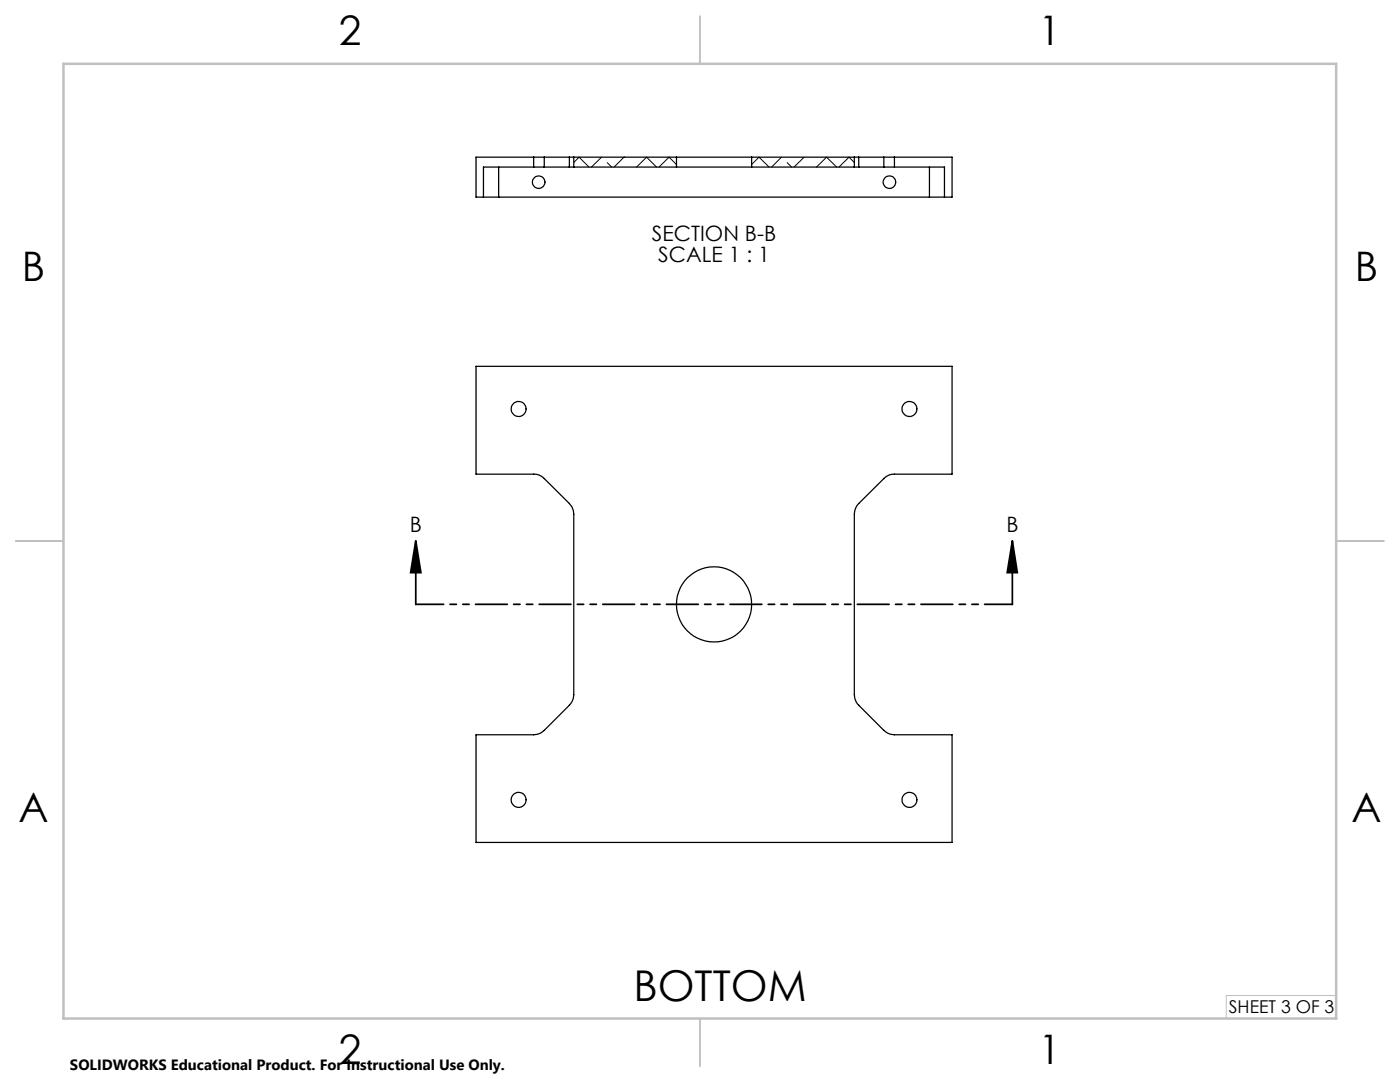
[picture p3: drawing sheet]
<svg xmlns="http://www.w3.org/2000/svg" width="279mm" height="216mm" viewBox="0 0 279 216" stroke-linecap="round" stroke-linejoin="round" font-family="sans-serif">
<path d="M83 107.9l1 6.4h-2zM83 107.9v12.7M202 107.9l1 6.4h-2zM202 107.9v12.7" fill="none" stroke="#000" stroke-width=".35"/>
<path d="M202 120.6h-119" fill="none" stroke="#000" stroke-width=".35" stroke-dasharray="6.3 1.3 1.3 1.3 1.3 1.3" stroke-dashoffset=".8"/>
<path d="M266.7 198.6h-22v4.6" fill="none" stroke="#c0c0c0" stroke-width=".2"/>
<path d="M139.7 3.2v9.5M3.1 107.9h9.6M266.7 107.9h9.5M139.7 203.2v9.6" fill="none" stroke="#c0c0c0" stroke-width=".25"/>
<path d="M12.7 12.7h254v190.5h-254z" fill="none" stroke="#c0c0c0" stroke-width=".5"/>
<path d="M202 107.9l1 6.4h-2zM83 107.9l1 6.4h-2z" fill="#000"/>
<g fill="none" stroke="#000" stroke-width=".25">
<path d="M96.5 39.3h3M99.5 39.3h86M99.5 33.3v6M106.5 31.4h2.1M106.5 33.3h2.1M106.5 31.4h-11.5v7.9h1.5M106.5 33.3h-10v6M106.5 31.4v1.9M108.6 33.3h5M108.6 31.4h5M108.6 31.4v1.9M113.6 31.4h.9"/>
<path d="M113.6 33.3h.9M113.6 31.4v1.9M114.5 31.4v1.9M114.5 33.3h20.5M114.5 31.4h20.5M135 31.4h15M135 33.3h15M135 31.4v1.9M150 33.3h20.5M150 31.4h20.5M150 31.4v1.9M170.5 31.4h.9"/>
<path d="M170.5 33.3h.9M170.5 31.4v1.9M171.4 33.3h5M171.4 31.4h5M171.4 31.4v1.9M176.4 31.4h2.1M176.4 33.3h2.1M176.4 31.4v1.9M178.5 31.4h11.5v7.9h-1.5M178.5 33.3h10v6M178.5 31.4v1.9M185.5 39.3h3"/>
<path d="M185.5 33.3v6M95 73.1h95v21.5h-11.5a2.73 2.73 0 0 0-2.1 .9l-5 5a3.3 3.3 0 0 0-.9 2.1v36a3.3 3.3 0 0 0 .9 2.1l5 5a3.1 3.1 0 0 0 2.1 .9h11.5v21.5h-95v-21.5h11.5a3.1 3.1 0 0 0 2.1-.9l5-5a3.3 3.3 0 0 0 .9-2.1v-36a3.3 3.3 0 0 0-.9-2.1l-5-5a2.73 2.73 0 0 0-2.1-.9h-11.5z"/>
<circle cx="107.5" cy="36.3" r="1.25"/>
<circle cx="177.5" cy="36.3" r="1.25"/>
<circle cx="103.5" cy="81.6" r="1.49"/>
<circle cx="181.5" cy="81.6" r="1.49"/>
<circle cx="142.5" cy="120.6" r="7.5"/>
<circle cx="103.5" cy="159.6" r="1.49"/>
<circle cx="181.5" cy="159.6" r="1.49"/>
</g>
<g fill="none" stroke="#000" stroke-width=".2">
<path d="M114.5 32.4l1.1-1 1.9 1.9M120.1 31.4l-2.1 1.9M121.2 32.5l.9 .8M124.5 31.4h.1M124.5 31.4l-1.9 1.9M127 33.3l2-1.9 2 1.9M135 32.8l-1.5-1.4-2 1.9M150 32.8l1.5-1.4 2 1.9M156 31.4l-2 1.9M157.1 32.5l.9 .8M160.5 31.4l-2 1.9M162.9 33.3l2.1-1.9 2 1.9"/>
<path d="M170.5 32.4l-1.1-1-2 1.9"/>
</g>
<text font-size="8.5" x="126.4" y="199.8">BOTTOM</text>
<g font-size="8.1">
<text x="67.6" y="8.9">2</text>
<text x="207.3" y="8.9">1</text>
<text x="4.4" y="56.2">B</text>
<text x="270.4" y="56.2">B</text>
<text x="3.7" y="164.1">A</text>
<text x="269.7" y="164.1">A</text>
<text x="67.6" y="212.4">2</text>
<text x="207.3" y="212.4">1</text>
</g>
<g font-size="4.2">
<text x="130.1" y="48.2">SECTION B-B</text>
<text x="131.4" y="52.3">SCALE 1 : 1</text>
<text x="81.8" y="106.2">B</text>
<text x="200.8" y="106.2">B</text>
</g>
<text font-size="3.5" x="245.2" y="202.1">SHEET 3 OF 3</text>
<text font-size="3" x="14" y="213.5">SOLIDWORKS Educational Product. For Instructional Use Only.</text>
</svg>
